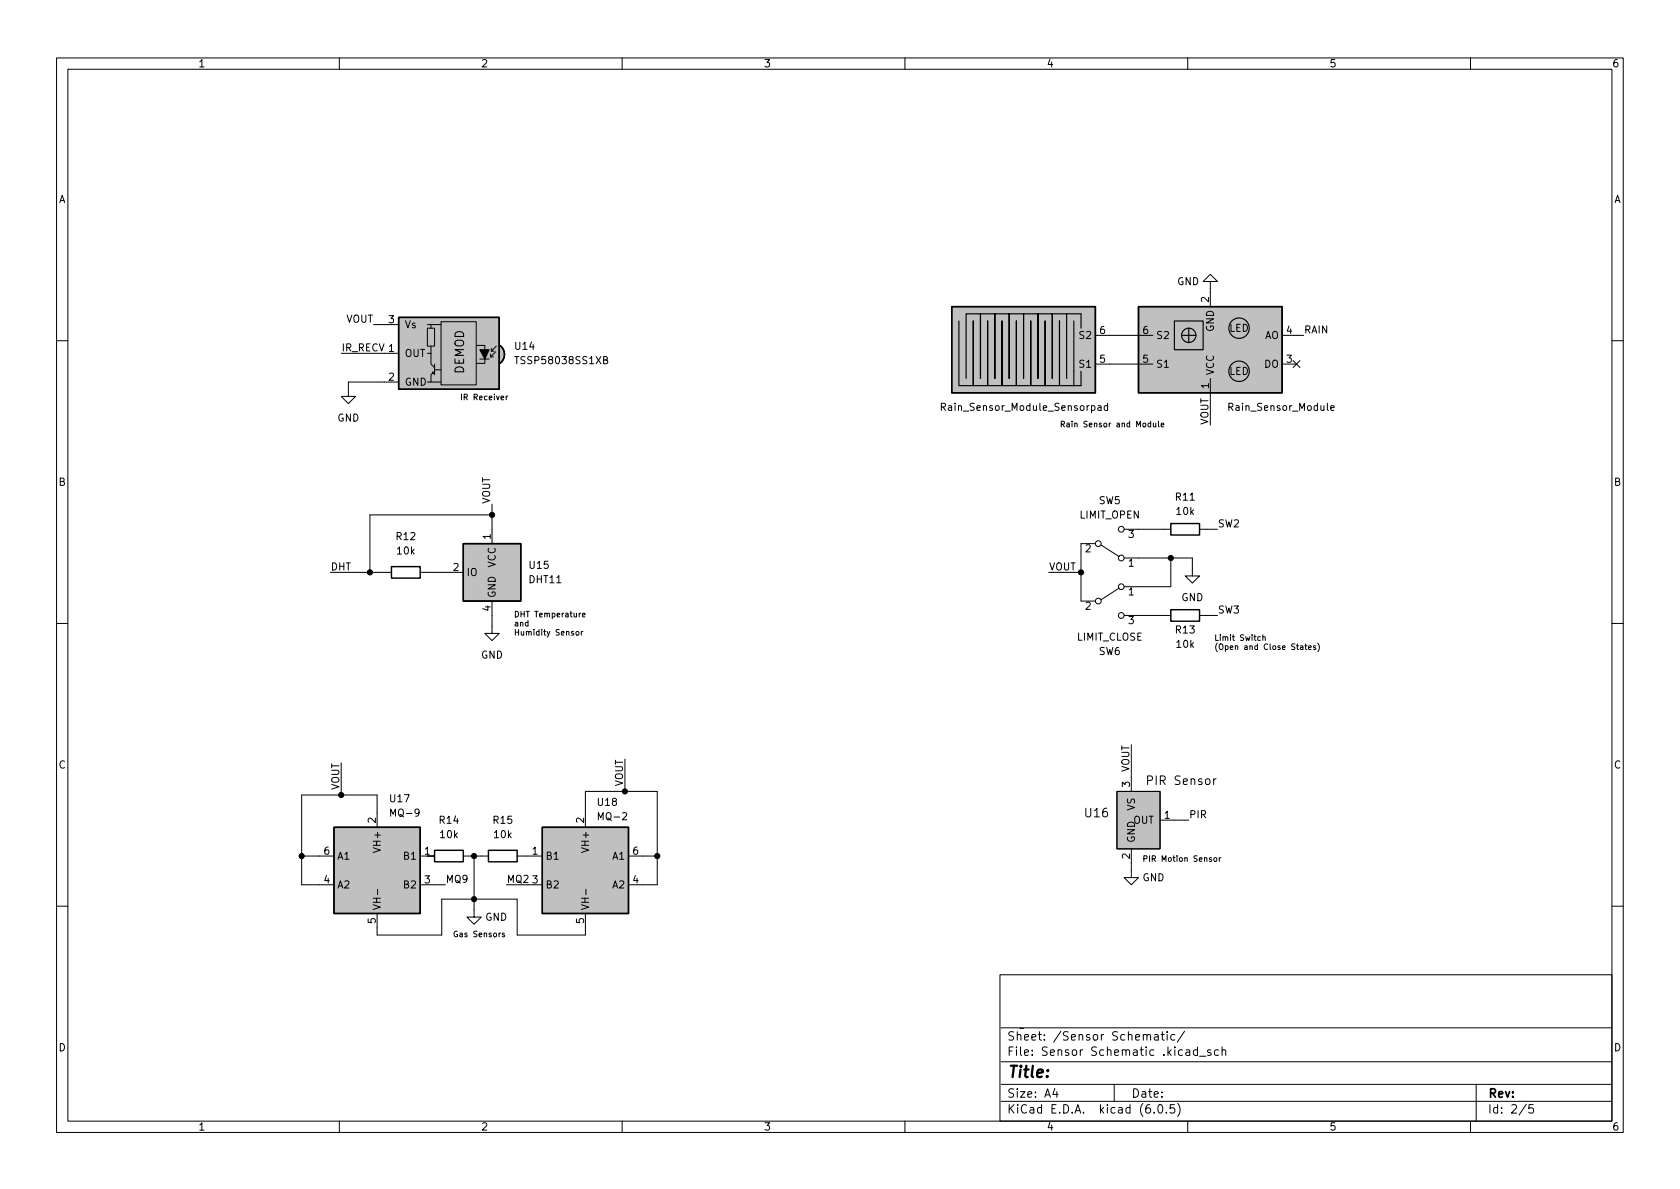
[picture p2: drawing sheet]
<svg xmlns="http://www.w3.org/2000/svg" width="297mm" height="210mm" viewBox="0 0 297 210" stroke-linecap="round" stroke-linejoin="round" font-family="sans-serif">
<path d="M0 .2h297v210.1h-297z" fill="#fff" stroke="#fff" stroke-width=".18"/>
<g fill="none" stroke="#000" stroke-width=".18">
<path d="M10 10.2h277v190.1h-277zM12 12.2h273v186.1h-273zM60 10.2v2M110 10.2v2M160 10.2v2M210 10.2v2M260 10.2v2M66 57.4h4.5M75.6 58h1.2v3.2h-1.2zM75.6 57.4h.6v.6M76.2 57.4h1.8M78 56.9h6.2v11.2h-6.2z"/>
<path d="M193.7 59.3h10.1M214 49.8h1.3l-1.3-1.3-1.3 1.3h1.3v4.4M226.7 59.3h3.8M10 60.2h2M60.3 62.5h10.2M70.5 67.6h-8.9v2.5h1.3l-1.3 1.3-1.3-1.3h1.3M75.6 62.5h.6v1.9l.6 .6M76.2 67.6h1.8M76.2 61.2v1.3M76.5 65.8v.2h.2M76.8 65.7l-.6 .6v1.3h-.6M76.8 65.4h1.2"/>
<path d="M76.8 64.4v1.9M84.2 61.1h1.5v3.2h-1.5M84.8 63.5h1.7M86.7 63.1h.5M86.7 62.6v.5M86.9 62.1h.5M86.9 61.6v.5M87.6 62.2l-.9 .9M87.8 61.2l-.9 .9M88.6 70.4l.5-.1-.1-.2-.3-.1-.1 .2v.5h.4M89.5 70v.7M89.8 70l-.3 .2"/>
<path d="M91 63.1h.7M106.7 63.7l.6-.1 .1-.2-.1-.2-.6-.1v1.2h.5l.2-.1 .1-.3-.3-.2M166.4 72l.6-.1 .2-.2-.1-.3-.7-.1v1.3M193.7 64.4h10.1M194.1 71.8h.5l.1 .8M194.7 72l-.4 .1-.2 .2 .2 .3 .4-.1M195.8 71.8l-.3-.1-.3 .3 .1 .5h.5M195.8 71.3v1.3M203.4 74.9l-.2-.1-.2 .2 .1 .4h.3M203.4 74.5v1M203.9 74.8l.1 .6h.4M204.4 74.8v.7"/>
<path d="M204.8 74.5v.8l.2 .2M205.3 75.2l.5-.1-.1-.2-.3-.1-.1 .2 .1 .4h.3M214 66.9v8.3M226.7 64.4h2.5M228.6 63.8l1.2 1.2M229.8 63.8l-1.2 1.2M235.3 72.2l.6-.2-.1-.2-.3-.1-.2 .2 .1 .6h.4M285 60.2h2M87 89.1v7M87 91.1h-21.6v10.1M193.7 96.1h-2.6v10.2h2.6M194.7 96.4l3.2 2"/>
<path d="M198.8 98.7h12v3.1h1.3l-1.3 1.3-1.3-1.3h1.3M198.8 93.6h8.2M207 98.7v5.1h-8.2M212.1 93.6h3.2M10 110.2h2M58.4 101.2h10.8M74.3 101.2h7.6M87 106.3v5.7h1.3l-1.3 1.3-1.3-1.3h1.3M101.9 111.7h.1h.3v.6l-.4-.1zM102.7 108.4l-.3 .2M102.8 111.7v.6M103 108.8l.5-.1-.1-.2-.3-.1-.1 .2v.5h.4"/>
<path d="M103.1 111.7l-.3 .1M185.4 101.2h5.7M197.9 104l-3.2 2M198.8 108.8h8.2M212.1 108.8h3.2M222.8 112.6h-.2l-.2 .2 .1 .4h.3M223.3 112.7l.4-.1v.7M223.3 112.3v1M229.9 114.2h.4l.1 .7M230.4 114.4l-.5 .2 .1 .3 .4-.1M230.7 114.2h.4M230.8 113.9v.8l.3 .2"/>
<path d="M231.4 114.5l.4-.1v-.2h-.3l-.1 .1v.5h.4M232.6 114.2h-.2l-.2 .1 .1 .2 .3 .1v.2h-.4M233 113.7a1.15 1.15 0 0 1 0 1.5M285 110.2h2M60.3 134.9v5.7M110.5 134.2v5.7M197.5 139.9h7.6v10.2h-7.6zM200 131.7v8.2M215 137.7l-.3 .1-.1 .2M53.3 151.4h5.8M66.7 146.3v-5.7h-13.4v15.9h5.8M66.8 157.3v.9"/>
<path d="M74.3 151.4h2.5M74.3 156.5h4.4M81.9 151.4h4.5M83.8 151.4v10.8h1.3l-1.3 1.2-1.3-1.2h1.3M89.5 156.5h6.4M91.4 151.4h4.5M103.5 146.3v-6.4h12.7v16.6h-5.1M103.6 157.3v.9M111.1 151.4h5.1M200 150.1v5.1h1.3l-1.3 1.3-1.2-1.3h1.2M205.1 145h5.1M214.2 151.7h-.2l-.2 .1 .1 .1 .3 .1v.3h-.4"/>
<path d="M214.7 151.8l.1-.1 .3 .1v.5l-.4-.1zM215.6 151.7v.6M215.9 151.7l-.3 .1M10 160.2h2M66.7 161.5v3.8h11.4v-6.3h13.3v6.3h12.1v-3.8M88.5 165l-.3 .2M89.2 165h-.3l-.1 .1v.2l.4 .1v.2h-.4M176.8 172.4h108.2v25.9h-108.2zM285 160.2h2M60 198.3v2M110 198.3v2M160 198.3v2"/>
<path d="M177 194.8h108M177 191.8h108M177 187.8h108M177 181.8h108M186.5 192.5l-.4 1h1M186.9 193v1M197 191.8v3M204.1 196.7v.1M204.1 183h.6l.1 .9M204.8 183.3l-.5 .1a.29 .29 0 0 0-.2 .2 .29 .29 0 0 0 .2 .3h.5M204.9 195.4l.2-.1a.81 .81 0 0 1 .6 .7 .81 .81 0 0 1-.3 .8h-.2a.81 .81 0 0 1-.6-.6 .81 .81 0 0 1 .3-.8zM205.3 182.9h.6"/>
<path d="M205.5 182.4v1.3l.4 .2M206.2 196.7v.1M206.4 182.4v.2M206.4 182.9v1M207.6 195.3h-.7v.7l.2-.1 .5 .1 .1 .2-.1 .5-.2 .1-.5-.1M207.7 183l-.4-.1-.3 .3v.4l.1 .3h.6M208.2 195.1a1.72 1.72 0 0 1 0 2.3M209.4 182.4l-1.3 1.9M210 198.3v2M211.7 185.7l-.4-.1-.3 .3v.4l.1 .3h.6M211.7 185.1v1.5M212.1 186.8h1.1"/>
<path d="M214.1 185.7l-.4-.1-.2 .2 .1 .3 .5 .1v.4h-.6M215.4 185.7l-.4-.1-.3 .3v.4l.2 .3h.5M216.1 185.8l.2-.2 .3 .1 .1 .9M216.1 185.1v1.5M260 198.3v2M261 191.8v6.5M269.9 195.3l-1.3 1.9M271.1 195.3h-.7l-.1 .7 .2-.1 .5 .1 .2 .2-.1 .5-.2 .1-.6-.1"/>
<circle cx="194.2" cy="96.1" r=".51"/>
<circle cx="198.2" cy="93.6" r=".51"/>
<circle cx="198.2" cy="98.7" r=".51"/>
<circle cx="194.2" cy="106.3" r=".51"/>
<circle cx="198.2" cy="108.8" r=".51"/>
<circle cx="198.2" cy="103.8" r=".51"/>
</g>
<path d="M70.5 56.1h17.8v12.7h-17.8zM168.3 54.2h25.4v15.3h-25.4zM201.3 54.2h25.4v15.3h-25.4zM88.4 61.1a1.97 1.97 0 0 1 0 3.2M81.9 96.1h10.2v10.2h-10.2zM207 92.6h5.1v2h-5.1zM69.2 100.2h5.1v2h-5.1zM207 107.8h5.1v2h-5.1zM59.1 146.3h15.2v15.2h-15.2zM76.8 150.4h5.1v2h-5.1zM86.4 150.4h5v2h-5zM95.9 146.3h15.2v15.2h-15.2z" fill="none" stroke="#000" stroke-width=".25"/>
<g fill="#c0c0c0" stroke="#c0c0c0" stroke-width=".18">
<path d="M88.4 61.1a1.97 1.97 0 0 1 0 3.2l-1.2-1.6z"/>
<path d="M70.5 56.1h17.8v12.7h-17.8z"/>
<path d="M168.3 54.2h25.4v15.3h-25.4z"/>
<path d="M95.9 146.3h15.2v15.2h-15.2z"/>
<path d="M201.3 54.2h25.4v15.3h-25.4z"/>
<path d="M81.9 96.1h10.2v10.2h-10.2z"/>
<path d="M197.5 139.9h7.6v10.2h-7.6z"/>
<path d="M59.1 146.3h15.2v15.2h-15.2z"/>
</g>
<g fill="#000" stroke="#000" stroke-width=".18">
<path d="M84.8 61.8h1.7l-.8 1.7z"/>
<circle cx="87" cy="91.1" r=".46"/>
<circle cx="207" cy="98.7" r=".46"/>
<circle cx="65.4" cy="101.2" r=".46"/>
<circle cx="191.1" cy="101.2" r=".46"/>
<circle cx="110.5" cy="139.9" r=".46"/>
<circle cx="53.3" cy="151.4" r=".46"/>
<circle cx="60.3" cy="140.6" r=".46"/>
<circle cx="83.8" cy="151.4" r=".46"/>
<circle cx="83.8" cy="159" r=".46"/>
<circle cx="116.2" cy="151.4" r=".46"/>
</g>
<g fill="none" stroke="#000" stroke-width=".2">
<path d="M169.5 56.8v11.4h2.6v-11.4v11.4h2.5v-11.4v11.4h2.6v-11.4v11.4h2.5v-11.4v11.4h2.5v-11.4v11.4h2.6v-11.4v11.4h2.5v-11.4v11.4h2.6v-2.5M188.6 55.5h2.5zM189.9 56.8v8.9zM191.1 55.5v2.5zM207.6 56.8h5.1v5h-5.1zM208.9 59.3h2.6M210.2 58v2.6M170.8 66.9v-11.4h2.6v11.4v-11.4h2.5v11.4v-11.4h2.5v11.4v-11.4h2.6v11.4v-11.4h2.5v11.4v-11.4h2.6v11.4v-11.4h2.5v11.4M189.9 68.2h1.2zM191.1 65.7v2.5z"/>
<circle cx="210.2" cy="59.3" r="1.27"/>
<circle cx="219.1" cy="58" r="1.8"/>
<circle cx="219.1" cy="65.7" r="1.8"/>
</g>
<text font-size="2.8" x="178" y="190.6">Title:</text>
<g font-size="2.1">
<text x="82" y="66.2" transform="rotate(-90 82 66.2)">DEMOD</text>
<text x="203.2" y="138.8">PIR Sensor</text>
<text x="191.9" y="144.5">U16</text>
<text x="178" y="184">Sheet: /Sensor Schematic/</text>
<text x="178" y="186.7">File: Sensor Schematic .kicad_sch</text>
<text x="178" y="196.9">KiCad E.D.A. kicad (6.0.5)</text>
<text x="178" y="194.1">Size: A4</text>
<text x="200" y="194.1">Date:</text>
<text x="263" y="194.1">Rev:</text>
<text x="263" y="196.9">Id: 2/5</text>
</g>
<g font-size="1.8">
<text x="35" y="11.9">1</text>
<text x="85" y="11.9">2</text>
<text x="135" y="11.9">3</text>
<text x="185" y="11.9">4</text>
<text x="235" y="11.9">5</text>
<text x="285" y="11.9">6</text>
<text x="10.3" y="35.9">A</text>
<text x="285.3" y="35.9">A</text>
<text x="208.1" y="50.4">GND</text>
<text x="213.7" y="53.4" transform="rotate(-90 213.7 53.4)">2</text>
<text x="61.1" y="57">VOUT</text>
<text x="68.7" y="57.1">3</text>
<text x="71.5" y="58">Vs</text>
<text x="191" y="59.9">S2</text>
<text x="194.5" y="59">6</text>
<text x="202.1" y="59">6</text>
<text x="204.3" y="59.9">S2</text>
<text x="214.6" y="58.7" transform="rotate(-90 214.6 58.7)">GND</text>
<text x="217.3" y="58.7">LED</text>
<text x="223.5" y="59.9">AO</text>
<text x="227.5" y="59">4</text>
<text x="230.5" y="59">RAIN</text>
<text x="60.3" y="62.1">IR_RECV 1</text>
<text x="71.5" y="63.1">OUT</text>
<text x="91.1" y="61.8">U14</text>
<text x="91.6" y="64.4">TSSP58038SS1XB</text>
<text x="191" y="65">S1</text>
<text x="194.5" y="64.1">5</text>
<text x="202.1" y="64.1">5</text>
<text x="204.3" y="65">S1</text>
<text x="223.5" y="65">DO</text>
<text x="227.5" y="64.1">3</text>
<text x="68.7" y="67.3">2</text>
<text x="71.5" y="68.2">GND</text>
<text x="213.7" y="68.7" transform="rotate(-90 213.7 68.7)">1</text>
<text x="214.6" y="66.4" transform="rotate(-90 214.6 66.4)">VCC</text>
<text x="217.3" y="66.3">LED</text>
<text x="59.6" y="74.5">GND</text>
<text x="167.1" y="72.6">Rain_Sensor_Module_Sensorpad</text>
<text x="213.6" y="75.2" transform="rotate(-90 213.6 75.2)">VOUT</text>
<text x="217.6" y="72.6">Rain_Sensor_Module</text>
<text x="10.3" y="85.9">B</text>
<text x="86.6" y="89.1" transform="rotate(-90 86.6 89.1)">VOUT</text>
<text x="194.3" y="89.1">SW5</text>
<text x="207.9" y="88.5">R11</text>
<text x="285.3" y="85.9">B</text>
<text x="70.1" y="95.5">R12</text>
<text x="86.7" y="95.4" transform="rotate(-90 86.7 95.4)">1</text>
<text x="190.9" y="91.7">LIMIT_OPEN</text>
<text x="199.5" y="95.1">3</text>
<text x="208.1" y="91.1">10k</text>
<text x="215.3" y="93.2">SW2</text>
<text x="58.4" y="100.9">DHT</text>
<text x="70.3" y="98">10k</text>
<text x="80.2" y="101">2</text>
<text x="82.4" y="101.8">IO</text>
<text x="87.6" y="100.4" transform="rotate(-90 87.6 100.4)">VCC</text>
<text x="93.7" y="100.6">U15</text>
<text x="185.4" y="100.9">VOUT</text>
<text x="191.9" y="97.7">2</text>
<text x="199.5" y="100.2">1</text>
<text x="87.6" y="105.8" transform="rotate(-90 87.6 105.8)">GND</text>
<text x="93.6" y="103.1">DHT11</text>
<text x="191.9" y="107.8">2</text>
<text x="199.5" y="105.3">1</text>
<text x="208.9" y="106.3">GND</text>
<text x="86.7" y="108.1" transform="rotate(-90 86.7 108.1)">4</text>
<text x="190.4" y="113.3">LIMIT_CLOSE</text>
<text x="199.5" y="110.4">3</text>
<text x="207.9" y="112">R13</text>
<text x="215.3" y="108.5">SW3</text>
<text x="85" y="116.5">GND</text>
<text x="194.3" y="115.8">SW6</text>
<text x="208.1" y="114.5">10k</text>
<text x="10.3" y="135.9">C</text>
<text x="199.7" y="136.6" transform="rotate(-90 199.7 136.6)">VOUT</text>
<text x="285.3" y="135.9">C</text>
<text x="60" y="139.8" transform="rotate(-90 60 139.8)">VOUT</text>
<text x="69" y="141.9">U17</text>
<text x="105.7" y="142.5">U18</text>
<text x="110.1" y="139.1" transform="rotate(-90 110.1 139.1)">VOUT</text>
<text x="199.8" y="139.2" transform="rotate(-90 199.8 139.2)">3</text>
<text x="200.7" y="143.3" transform="rotate(-90 200.7 143.3)">VS</text>
<text x="66.4" y="145.5" transform="rotate(-90 66.4 145.5)">2</text>
<text x="69.3" y="144.4">MQ-9</text>
<text x="77.8" y="145.7">R14</text>
<text x="77.9" y="148.2">10k</text>
<text x="87.3" y="145.7">R15</text>
<text x="87.4" y="148.2">10k</text>
<text x="103.3" y="145.5" transform="rotate(-90 103.3 145.5)">2</text>
<text x="106.1" y="145">MQ-2</text>
<text x="200.4" y="145.7">OUT</text>
<text x="200.7" y="149.1" transform="rotate(-90 200.7 149.1)">GND</text>
<text x="205.9" y="144.8">1</text>
<text x="210.2" y="144.7">PIR</text>
<text x="57.3" y="151.1">6</text>
<text x="59.6" y="152">A1</text>
<text x="67.3" y="150.3" transform="rotate(-90 67.3 150.3)">VH+</text>
<text x="71.5" y="152">B1</text>
<text x="75.1" y="151.1">1</text>
<text x="94.1" y="151.1">1</text>
<text x="96.4" y="152">B1</text>
<text x="104.1" y="150.3" transform="rotate(-90 104.1 150.3)">VH+</text>
<text x="108.4" y="152">A1</text>
<text x="111.9" y="151.1">6</text>
<text x="199.8" y="151.9" transform="rotate(-90 199.8 151.9)">2</text>
<text x="202" y="155.8">GND</text>
<text x="57.3" y="156.2">4</text>
<text x="59.6" y="157.1">A2</text>
<text x="67.3" y="161" transform="rotate(-90 67.3 161)">VH-</text>
<text x="71.5" y="157.1">B2</text>
<text x="75.1" y="156.2">3</text>
<text x="78.7" y="156.1">MQ9</text>
<text x="89.5" y="156.1">MQ2</text>
<text x="94.1" y="156.2">3</text>
<text x="96.4" y="157.1">B2</text>
<text x="104.1" y="161" transform="rotate(-90 104.1 161)">VH-</text>
<text x="108.4" y="157.1">A2</text>
<text x="111.9" y="156.2">4</text>
<text x="66.4" y="163.3" transform="rotate(-90 66.4 163.3)">5</text>
<text x="85.8" y="162.8">GND</text>
<text x="103.3" y="163.3" transform="rotate(-90 103.3 163.3)">5</text>
<text x="10.3" y="185.9">D</text>
<text x="285.3" y="185.9">D</text>
<text x="35" y="199.9">1</text>
<text x="85" y="199.9">2</text>
<text x="135" y="199.9">3</text>
<text x="185" y="199.9">4</text>
<text x="235" y="199.9">5</text>
<text x="285" y="199.9">6</text>
</g>
<g font-size="1.4">
<text x="81.3" y="70.8">IR Receiver</text>
<text x="187.3" y="75.5">Rain Sensor and Module</text>
<text x="90.8" y="109.1">DHT Temperature</text>
<text x="90.8" y="110.8">and</text>
<text x="90.8" y="112.4">Humidity Sensor</text>
<text x="214.6" y="113.3">Limit Switch</text>
<text x="214.6" y="114.9">(Open and Close States)</text>
<text x="201.9" y="152.4">PIR Motion Sensor</text>
<text x="80" y="165.7">Gas Sensors</text>
</g>
</svg>
